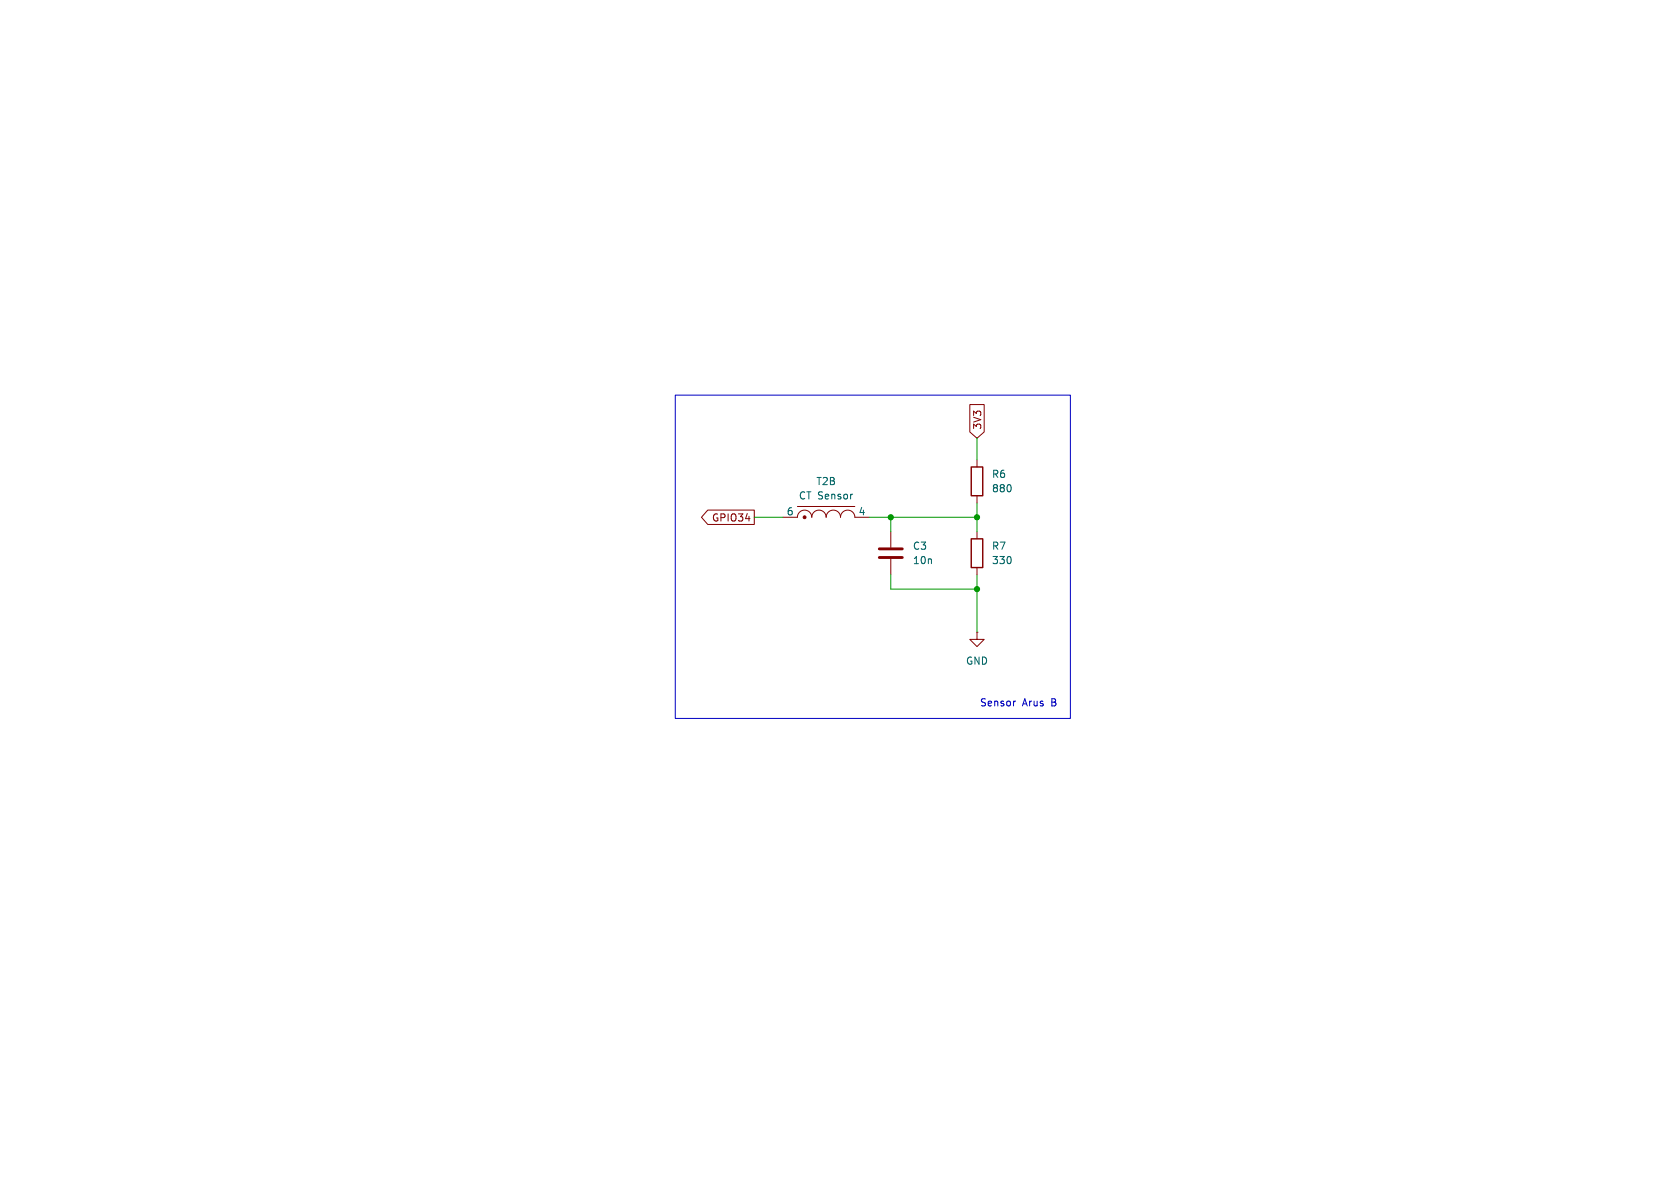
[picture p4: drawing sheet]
<svg xmlns="http://www.w3.org/2000/svg" width="297mm" height="210mm" viewBox="0 0 297 210" stroke-linecap="round" stroke-linejoin="round" font-family="sans-serif">
<path d="M171.7 82.6h2v5h-2zM171.7 95.3h2v5h-2z" fill="none" stroke="#840000" stroke-width=".25"/>
<path d="M171.4 71.5h2.6v4.9l-1.3 1.1-1.3-1.1zM125.1 90.2h8.2v2.5h-8.2l-1.1-1.3zM138.4 91.4h2.6a1.27 1.27 0 0 1 1.2-1.2 1.27 1.27 0 0 1 1.3 1.2 1.27 1.27 0 0 1 1.3-1.2 1.27 1.27 0 0 1 1.2 1.2 1.27 1.27 0 0 1 1.3-1.2 1.27 1.27 0 0 1 1.3 1.2 1.27 1.27 0 0 1 1.3-1.2 1.27 1.27 0 0 1 1.2 1.2h2.6M141 89.5h10.1M157.5 94v2.8M157.5 98.8v2.8M172.7 81.3v1.3M172.7 87.6v1.3M172.7 94v1.3M172.7 111.8v1.2h1.3l-1.3 1.3-1.3-1.3h1.3M172.7 111.8h.1M172.7 100.3v1.3" fill="none" stroke="#840000" stroke-width=".18"/>
<circle cx="142.2" cy="91.4" r=".25" fill="#840000" stroke="#840000" stroke-width=".18"/>
<path d="M155.4 97h4.1M155.4 98.6h4.1" fill="none" stroke="#840000" stroke-width=".51"/>
<path d="M172.7 77.5v3.8M133.3 91.4h5.1M153.7 91.4h19M157.5 91.4v2.6M172.7 88.9v5.1M157.5 101.6v2.5h15.2M172.7 101.6v10.2" fill="none" stroke="#009600" stroke-width=".18"/>
<path d="M119.4 69.9h69.8v57.1h-69.8zM179.5 123.9l-.2 .1" fill="none" stroke="#0000c2" stroke-width=".18"/>
<g fill="#009600" stroke="#009600" stroke-width=".18">
<circle cx="172.7" cy="91.4" r=".46"/>
<circle cx="157.5" cy="91.4" r=".46"/>
<circle cx="172.7" cy="104.1" r=".46"/>
</g>
<g font-size="1.8" fill="#840000">
<text x="173.7" y="76" transform="rotate(-90 173.7 76)">3V3</text>
<text x="125.8" y="92.4">GPIO34</text>
</g>
<g font-size="1.8" fill="#006464">
<text x="141.1" y="88.5">CT Sensor</text>
<text x="144.2" y="86">T2B</text>
<text x="175.3" y="84.7">R6</text>
<text x="175.3" y="87.2">880</text>
<text x="139" y="91.2">6</text>
<text x="151.7" y="91.2">4</text>
<text x="161.3" y="97.4">C3</text>
<text x="161.3" y="99.9">10n</text>
<text x="175.3" y="97.4">R7</text>
<text x="175.3" y="99.9">330</text>
<text x="170.7" y="117.7">GND</text>
</g>
<g font-size="1.8" fill="#0000c2">
<text x="173.2" y="125.1">Sensor</text>
<text x="180.7" y="125.1">Arus</text>
<text x="186" y="125.1">B</text>
</g>
</svg>
